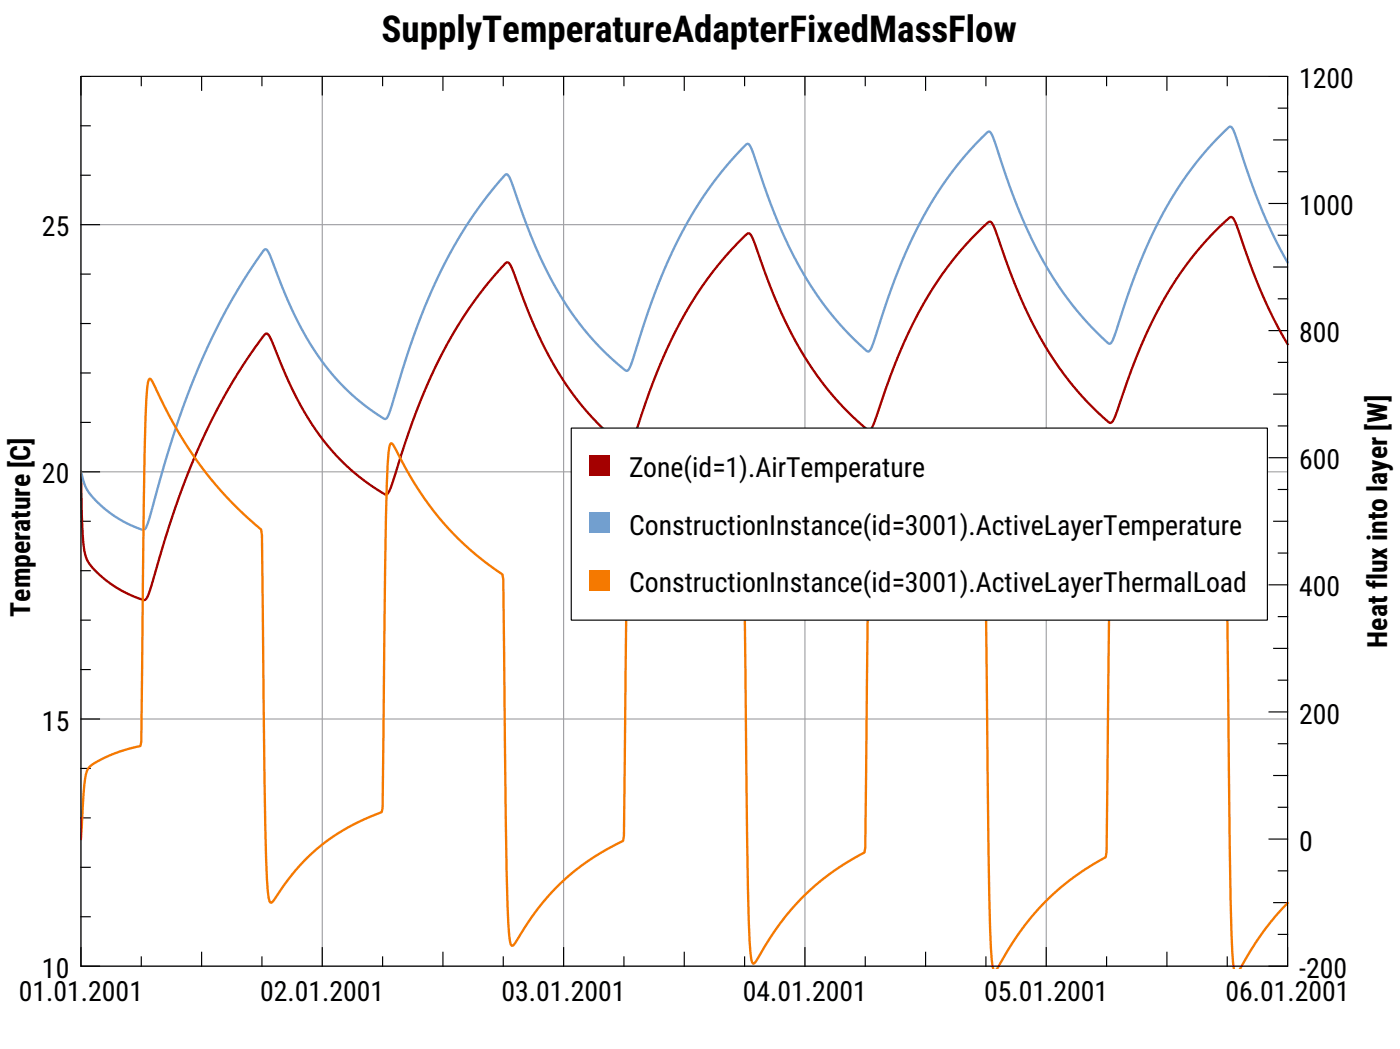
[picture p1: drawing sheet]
<svg xmlns="http://www.w3.org/2000/svg" width="160mm" height="120mm" viewBox="0 0 160 120" stroke-linecap="round" stroke-linejoin="round" font-family="sans-serif">
<path d="M9.3 8.7v101.8h138v-101.8M36.9 8.7v101.8M64.5 8.7v101.8M92.1 8.7v101.8M119.7 8.7v101.8M9.3 25.7h138M9.3 54h138M9.3 82.2h138" fill="none" stroke="#a0a0a4" stroke-width=".13"/>
<g fill="none" stroke="#000" stroke-width=".13">
<path d="M9.3 14.4h1M10.3 8.7h-1v2.2M16.2 8.7v1.1M23.1 8.7v1.6M30 8.7v1.1M36.9 8.7v2.2M43.8 8.7v1.1M50.7 8.7v1.6M57.6 8.7v1.1M64.5 8.7v2.2M71.4 8.7v1.1M78.3 8.7v1.6"/>
<path d="M85.2 8.7v1.1M92.1 8.7v2.2M99 8.7v1.1M105.9 8.7v1.6M112.8 8.7v1.1M119.7 8.7v2.2M126.6 8.7v1.1M133.5 8.7v1.6M140.4 8.7v1.1M145.2 8.7h2.1v2.2M145.7 16h1.6M146.2 19.6h1.1"/>
<path d="M146.2 12.4h1.1M9.3 37h1M9.3 31.3h1M9.3 20h1M9.3 25.7h2.1M145.2 37.8h2.1M145.2 23.3h2.1M145.7 30.5h1.6M146.2 34.2h1.1M146.2 26.9h1.1M9.3 59.6h1M9.3 48.3h1"/>
<path d="M9.3 42.6h1M9.3 54h2.1M145.2 52.3h2.1M145.7 59.6h1.6M145.7 45.1h1.6M146.2 56h1.1M146.2 48.7h1.1M146.2 41.4h1.1M9.3 76.6h1M9.3 70.9h1M9.3 65.3h1M145.2 66.9h2.1"/>
<path d="M145.7 74.1h1.6M146.2 77.8h1.1M146.2 70.5h1.1M146.2 63.2h1.1M9.3 99.2h1M9.3 93.5h1M9.3 87.9h1M9.3 82.2h2.1M145.2 95.9h2.1M145.2 81.4h2.1M145.7 88.7h1.6M146.2 99.6h1.1"/>
<path d="M146.2 92.3h1.1M146.2 85h1.1M9.3 108.4v2.1h2.1M9.3 104.8h1M16.2 109.4v1.1M23.1 108.9v1.6M30 109.4v1.1M36.9 108.4v2.1M43.8 109.4v1.1M50.7 108.9v1.6M57.6 109.4v1.1M64.5 108.4v2.1"/>
<path d="M71.4 109.4v1.1M78.3 108.9v1.6M85.2 109.4v1.1M92.1 108.4v2.1M99 109.4v1.1M105.9 108.9v1.6M112.8 109.4v1.1M119.7 108.4v2.1M126.6 109.4v1.1M133.5 108.9v1.6M140.4 109.4v1.1M145.7 103.2h1.6"/>
<path d="M146.2 106.8h1.1M147.3 108.4v2.1h-2.1"/>
</g>
<path d="M147.3 39.3a56.4 56.4 0 0 1-4.9-10.8l-.9-2.8-.4-.7a.27 .27 0 0 0-.5-.1 40.6 40.6 0 0 0-10.6 15.8l-2.4 7-.3 .5-.3 .2a36.8 36.8 0 0 1-10.3-14.4l-1.2-3.1-1.4-3.8a3 3 0 0 0-.8-1.8 6.1 6.1 0 0 0-1.9 1.7 44.7 44.7 0 0 0-9.5 16l-1.6 4.4a3.3 3.3 0 0 1-.8 1.8 6.8 6.8 0 0 1-2-1.6 38.6 38.6 0 0 1-9.1-14l-2.3-6.3-.2-.5-.3-.1a42.3 42.3 0 0 0-10.5 16l-1 2.8-1.7 4.8-.4 .8a.28 .28 0 0 1-.4 .1 33.6 33.6 0 0 1-10.5-13.9l-2.5-6.5-.4-.7a.28 .28 0 0 0-.4 .1 50.6 50.6 0 0 0-10.6 17.9l-2.1 6.4a4.3 4.3 0 0 1-.9 2h-.1a25.9 25.9 0 0 1-10.4-11.5l-1-2.2-1.7-4-.4-.6a.3 .3 0 0 0-.4 .2 71 71 0 0 0-10.9 21.8l-1.8 6.2a5.8 5.8 0 0 1-.9 2.2h-.2a12.2 12.2 0 0 1-6.4-4.5l-.2-.4a9.2 9.2 0 0 1-.3-2.6l-.2-7.1" fill="none" stroke="#a40000" stroke-width=".26"/>
<path d="M147.3 30a60.4 60.4 0 0 1-5.1-11.8l-.9-2.9-.3-.7-.2-.1a.98 .98 0 0 0-.7 .5 43.4 43.4 0 0 0-10.2 16.5l-2.6 7.5a.4 .4 0 0 1-.4 .3 38.8 38.8 0 0 1-10.2-14.9l-1.2-3.2-2-5.8a.38 .38 0 0 0-.4-.4 41.5 41.5 0 0 0-10.2 15.5l-1.4 3.9-1.7 5-.2 .6-.2 .2a8 8 0 0 1-2.1-1.9 41.5 41.5 0 0 1-9.1-15l-2.3-6.5a.36 .36 0 0 0-.4-.3 45.6 45.6 0 0 0-10.6 17l-1.1 3.2-1.6 4.9-.3 .7-.3 .1a34.8 34.8 0 0 1-10.4-14.3l-1-2.6-1.8-4.9-.3-.6h-.3a52.5 52.5 0 0 0-10.3 17.9l-1.2 3.7-1.7 5.4-.4 .8a.29 .29 0 0 1-.4 0 27 27 0 0 1-10.2-12l-1-2.3-1.8-4.4-.3-.5-.2-.1a72.9 72.9 0 0 0-10.5 21.4l-1 3.4-1.7 5.9-.5 1.2a.27 .27 0 0 1-.3 .2 12.3 12.3 0 0 1-6.5-4.8l-.5-1.8" fill="none" stroke="#729fcf" stroke-width=".26"/>
<path d="M9.3 95.9l.2-5 .2-1.9a2.18 2.18 0 0 1 1.6-2 17 17 0 0 1 4.8-1.7l.1-.5 .2-18.9a409.2 409.2 0 0 1 .4-21.5l.2-1 .1-.1 .2 .1a53.6 53.6 0 0 0 6.1 10.4 41.2 41.2 0 0 0 6.5 6.7l.1 .7 .2 19a422.7 422.7 0 0 0 .4 21.7l.2 1.1 .1 .2h.2a27 27 0 0 1 6-6.8 24.6 24.6 0 0 1 6.6-3.5l.1-.6 .2-18.9a414.4 414.4 0 0 1 .4-21.6l.2-1 .1-.1 .2 .1a41.7 41.7 0 0 0 6.6 9.9l2.8 2.6 3.2 2.4 .1 .6 .2 19a412.7 412.7 0 0 0 .4 21.6l.2 1.1 .2 .1 .2-.1a28.2 28.2 0 0 1 8-9.2 29.1 29.1 0 0 1 4.5-2.6l.1-.7 .2-18.9a414.2 414.2 0 0 1 .4-21.6l.2-1 .1-.1 .2 .1a36.8 36.8 0 0 0 6.7 9.3 31 31 0 0 0 5.9 4.5l.1 .6 .2 18.9a417.8 417.8 0 0 0 .5 21.7l.1 1 .2 .2 .3-.3 .9-1.5a27.5 27.5 0 0 1 11.5-10.9l.1-.6 .2-18.9a418.9 418.9 0 0 1 .5-21.7l.1-.7 .1-.5 .2 .1 .2 .3a30.3 30.3 0 0 0 12.4 13.1l.1 .5 .2 19.1a416.6 416.6 0 0 0 .5 21.6l.1 1M114 110.8a29.6 29.6 0 0 1 9.4-10.9l3.1-1.9 .1-.6 .2-19a416 416 0 0 1 .5-21.5l.2-1.1 .1-.1h.1a35.9 35.9 0 0 0 6.2 8.5 29.6 29.6 0 0 0 6.4 4.7l.1 .7 .2 18.9a414.5 414.5 0 0 0 .5 21.6l.1 .7M147.3 103.3a32 32 0 0 0-5.4 7.5" fill="none" stroke="#f57900" stroke-width=".26"/>
<path d="M65.4 48.9h79.6v22h-79.6z" fill="#fff" stroke="#000" stroke-width=".13"/>
<path d="M67.4 52h2.3v2.4h-2.3z" fill-rule="evenodd" fill="#a40000"/>
<path d="M67.4 58.6h2.3v2.4h-2.3z" fill-rule="evenodd" fill="#729fcf"/>
<path d="M67.4 65.2h2.3v2.4h-2.3z" fill-rule="evenodd" fill="#f57900"/>
<path d="M9.3 8.7h138v101.8h-138z" fill="none" stroke="#000" stroke-width=".13"/>
<text font-size="4.2" x="43.6" y="4.8">SupplyTemperatureAdapterFixedMassFlow</text>
<g font-size="3.2">
<text x="148.6" y="10.1">1200</text>
<text x="4.8" y="27">25</text>
<text x="148.6" y="24.6">1000</text>
<text x="148.6" y="39.1">800</text>
<text x="148.6" y="53.7">600</text>
<text x="4.8" y="55.3">20</text>
<text x="72" y="54.5">Zone(id=1).AirTemperature</text>
<text x="72" y="61.1">ConstructionInst</text>
<text x="92.7" y="61.1">ance(id=3001).ActiveLayerTemperature</text>
<text x="3.4" y="70.5" transform="rotate(-90 3.4 70.5)">Temperature [C]</text>
<text x="72" y="67.7">ConstructionInst</text>
<text x="92.7" y="67.7">ance(id=3001).ActiveLayerThermalLoad</text>
<text x="148.6" y="68.2">400</text>
<text x="158.7" y="74.1" transform="rotate(-90 158.7 74.1)">Heat flux into layer [W]</text>
<text x="4.8" y="83.5">15</text>
<text x="148.6" y="82.7">200</text>
<text x="148.6" y="97.3">0</text>
<text x="4.8" y="111.8">10</text>
<text x="148.6" y="111.8">-200</text>
<text x="2.2" y="114.4">01.01.2001</text>
<text x="29.8" y="114.4">02.01.2001</text>
<text x="57.4" y="114.4">03.01.2001</text>
<text x="85" y="114.4">04.01.2001</text>
<text x="112.6" y="114.4">05.01.2001</text>
<text x="140.2" y="114.4">06.01.2001</text>
</g>
</svg>
